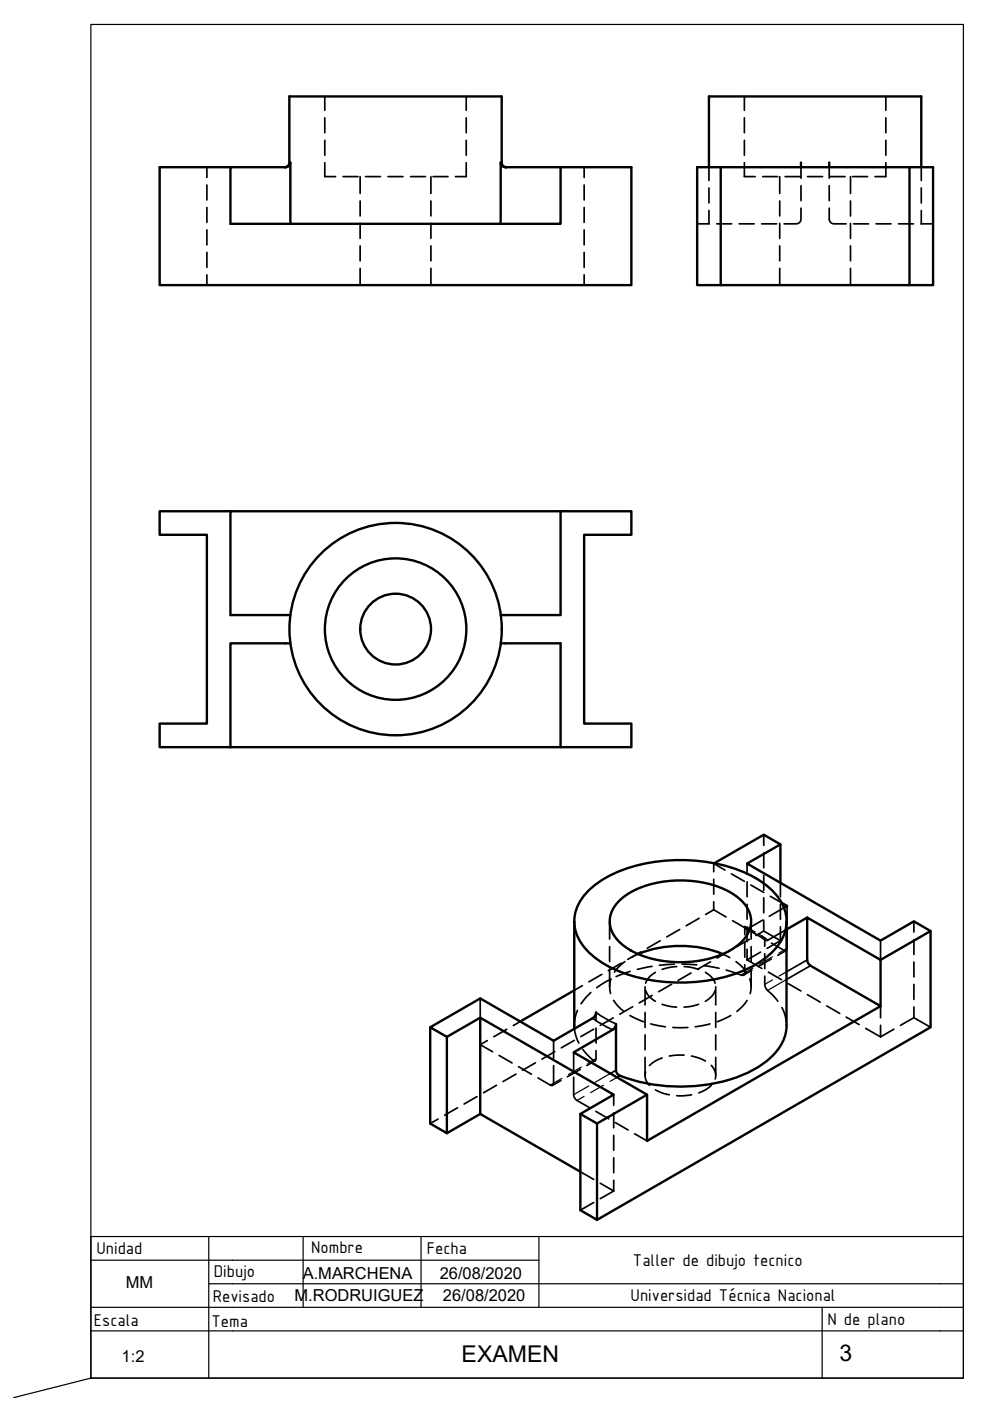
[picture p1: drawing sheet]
<svg xmlns="http://www.w3.org/2000/svg" width="210mm" height="297mm" viewBox="0 0 210 297" stroke-linecap="round" stroke-linejoin="round" font-family="sans-serif">
<!-- layer: MD_Visible -->
<g fill="none" stroke="#000" stroke-width=".51">
<path d="M48.9 35.5h-15v25h100v-25h-26.7a1.01 1.01 0 0 1-1-1v12.3l-.2 .7M61.3 34.5v-14.1h45.1v14.1a1.01 1.01 0 0 0 1 1M61.4 34.4a1.01 1.01 0 0 1-1 1.1M118.9 35.5v12h-70v-12h11.6a1.01 1.01 0 0 0 1.1-1v12.3l.1 .7M150.3 35.5v-15.1h45v15.1M152.8 35.5v25h40v-25M169.8 34.5v1M175.8 34.5v1M152.8 60.5h-5v-25h50v25h-5M48.9 108.4h-15v5h10v40h-10v5h15M118.9 108.4h-70v22h12.7M118.9 108.4v22h-12.7"/>
<path d="M118.9 108.4h15v5h-10v40h10v5h-15M61.6 136.4h-12.7v22M106.2 136.4h12.7v22h-70M165.5 179v8.2M121.8 195.3v22.8M124.5 189.1a24.3 24.3 0 0 1 14.1-6.3 34.8 34.8 0 0 1 21.6 3.4 12.6 12.6 0 0 1 6.4 7.4 9.1 9.1 0 0 1-3.7 9 29.3 29.3 0 0 1-18.6 5.7 31.2 31.2 0 0 1-17.4-4.7 10.1 10.1 0 0 1-5.1-8.8 9.1 9.1 0 0 1 2.7-5.7zM131.5 190.8a20.2 20.2 0 0 1 15.1-4 18 18 0 0 1 10.4 4 5.8 5.8 0 0 1 0 9.1 20.2 20.2 0 0 1-15 4 18 18 0 0 1-10.5-4 5.8 5.8 0 0 1 0-9.1zM151.4 183l10.5-6 3.6 2-7.1 4.1 28.3 16.3 7.1-4.1 3.5 2.1-10.6 6.1M165.7 191.4l1.2 .7-.7 .4M166.8 195.3v22.1a9.9 9.9 0 0 1-4.2 7.6 30.2 30.2 0 0 1-18.9 5.4 32.5 32.5 0 0 1-12.6-2.5l-.3-.5-.2-.5v-9.8a1.57 1.57 0 0 1-.7 1.2l-8.3 4.8 15.6 9v9.8l49.5-28.6-14.9-8.6M171.1 194.5l-4.3 2.6M197.3 197.4v20.4l-70.7 40.8"/>
<path d="M91.2 217.8v20.4l3.5 2.1M101.8 215.8v20.4l-7.1 4.1v-20.5M121.8 210l-11.5 6.6M126.4 214.7a1.49 1.49 0 0 1-.7 1.2l-8.3 4.8-15.6-9-10.6 6.1 3.5 2 7.1-4 28.3 16.3-7.1 4.1 3.6 2 10.6-6.1M135.3 202.3a24.2 24.2 0 0 1 17.9 0M171.1 203.5a1.57 1.57 0 0 0 .7 1.2M171.1 203.5v-9l15.6 9v9.8M101.8 236.2l21.2 12.2M123 236.2v20.4l3.6 2v-20.4"/>
<circle cx="83.9" cy="133.4" r="22.5"/>
<circle cx="83.9" cy="133.4" r="7.5"/>
<circle cx="83.9" cy="133.4" r="15"/>
</g>
<!-- layer: MD_Oculto -->
<g fill="none" stroke="#000" stroke-width=".36">
<path d="M43.9 35.5v2.1M43.9 39.2v3.2M68.9 34.5v2.9h2.2M68.9 20.4v3M68.9 25v3.2M68.9 29.7v3.2M72.7 37.4h3.2M76.4 37.4v3.6M77.5 37.4h3.2M82.3 37.4h3.2M87 37.4h3.2M91.4 37.4v3.6"/>
<path d="M91.8 37.4h3.2M98.9 34.5v2.9h-2.3M98.9 20.4v3M98.9 25v3.2M98.9 29.7v3.2M123.9 35.5v2.1M123.9 39.2v3.2M150.3 35.5v2.8M150.3 39.9v3.1M157.8 34.5v2.9h2.3M157.8 20.4v3M157.8 25v3.2"/>
<path d="M157.8 29.7v3.2M161.7 37.4h3.2M165.3 37.4v3.6M166.5 37.4h3.1M169.8 35.5v2.3M169.8 39.4v3.1M171.2 37.4h3.2M175.8 35.5v2.3M175.8 39.4v3.1M176 37.4h3.2M180.3 37.4v3.6M180.8 37.4h3.1"/>
<path d="M187.8 34.5v2.9h-2.3M187.8 20.4v3M187.8 25v3.2M187.8 29.7v3.2M195.3 35.5v2.8M195.3 39.9v3.1M43.9 44v3.2M43.9 48.7v3.2M43.9 53.5v3.2M43.9 58.3v2.2M76.4 42.6v3.2M76.4 47.4v3.1"/>
<path d="M76.4 52.1v3.2M76.4 56.9v3.6M91.4 42.6v3.2M91.4 47.4v3.1M91.4 52.1v3.2M91.4 56.9v3.6M123.9 44v3.2M123.9 48.7v3.2M123.9 53.5v3.2M123.9 58.3v2.2M147.8 47.5h2.6M150.3 44.6v2.9"/>
<path d="M152 47.5h3.1M156.7 47.5h3.2M161.5 47.5h3.2M165.3 42.6v3.2M165.3 47.4v3.1M165.3 52.1v3.2M165.3 56.9v3.6M169.8 44.1v2.3a1.01 1.01 0 0 1-1 1.1h-2.5M175.8 44.1v2.3a1.01 1.01 0 0 0 1 1.1h2.6M180.3 42.6v3.2M180.3 47.4v3.1M180.3 52.1v3.2"/>
<path d="M180.3 56.9v3.6M181 47.5h3.2M185.7 47.5h3.2M190.5 47.5h3.2M195.3 47.5h2.5M195.3 44.6v2.9M161.9 177v2.2M129.3 195.3v3.8M140 199.5l-2.8 1.5M144.1 197.1l-2.7 1.5M148.2 194.7l-2.7 1.6M151.3 192.9l2.7 1.5"/>
<path d="M151.3 192.9l-1.7 1M151.3 183.1l2.4 1.4M151.3 183.1v1.7M151.3 186.4v3.2M151.3 191.2v1.7M151.4 183l-.1 .1M155.1 185.3l2.7 1.6M155.3 195.2l2.8 1.6M157.9 199.8v3.1M158.1 196.9l2 1M158.4 183.1v2.3M158.4 187v3.1"/>
<path d="M158.4 191.7v3.2M158.4 196.5v3.2M158.9 199.2l-2.8 1.5M159.2 187.6l2.8 1.6M159.3 195.3v3.8M159.4 197.6l2.8 1.6M161.5 198.7l.8 .6M161.7 195.1l-3.1 1.8a.43 .43 0 0 1-.5 0 .43 .43 0 0 1-.2-.5v1.8M161.9 197.4l3.6 2M161.9 180.8v3.2M161.9 185.6v3.2M161.9 190.4v3.1"/>
<path d="M161.9 195.1v2.3M161.9 197.4l-1.6 1M163.3 190l2.4 1.4M165.5 199.4l-2.9 1.7M165.5 187.2v2.9M165.5 191.7v3.2M165.5 196.5v2.9M166.2 192.5l-3.1 1.8M166.8 197.1l-3.9 2.2a.43 .43 0 0 1-.5 .1 .43 .43 0 0 1-.3-.5v1.7M166.9 197.4v3.7a.43 .43 0 0 1-.2 .4 .43 .43 0 0 1-.5 0l-2.6-1.5M166.9 192.1v3.7M186.7 199.4v4.1"/>
<path d="M193.8 195.3v2.3M193.8 199.2v3.2M101.8 211.7v4.1M107.4 218.2l-2.7 1.6M110.3 216.6l-1.5 .8M121.8 218.1l.3 1.6 .6 1.4M122.4 214.2l-.5 1.6-.1 1.6M123.5 209l-1.7 1M125.3 210.4l-2.1 2.4M125.9 218.2l-2.8 1.6M126.4 214.7v1.7M126.4 218v3.1"/>
<path d="M127.6 206.6l-2.8 1.6M129.2 207.8l-2.7 1.6M129.3 200.7v3.2M129.3 205.5v3.7M129.5 207.5l-.2 1.4 .2 1.8M130 215.8l-2.7 1.6M130.1 212.1l.9 1.2 1.3 1.1M131.7 204.2l-2.7 1.6M132.5 203.9l-1.5 1.3-.7 .9M133.6 215.3l2.8 1.3M133.6 206l-3 1.1M134.1 213.4l-2.7 1.6"/>
<path d="M135.3 202.3l-1.5 .7M135.9 201.8l-2.8 1.6M136.8 209.2v3.9M136.8 214.7v3.1M136.8 219.4v3.2M136.9 210l.7 1.2 1.3 1.1M138 217.1l3.1 .6M138.2 204.9l-3.1 .6M138.3 211.1l-2.8 1.5M138.9 206.2l-1.3 1.1-.7 1.1M140.4 212.9l1.9 .5 1.2 .1M142.4 208.7l-2.8 1.6"/>
<path d="M142.7 217.8h3.1M143 204.4l-3.2 .3M143.5 204.9l-1.2 .1-1.9 .5M144.6 204.4l3.1 .2M145 204.9l1.2 .1 1.9 .5M146.5 206.3l-2.7 1.6M148.1 212.9l-1.9 .5-1.2 .1M149.3 204.7l3.1 .6M149.6 206.2l1.3 1.1 .7 1.2M150.5 217.1l-3.1 .6M150.7 203.9l-2.8 1.6M151.6 210l-.7 1.2-1.4 1.1"/>
<path d="M151.8 209.2v3.9M151.8 214.7v3.1M151.8 219.4v3.2M153.2 202.3l1.5 .7M154.8 201.5l-2.8 1.6M154.9 215.3l-2.9 1.3M156 203.9l1.6 1.3 .6 .9M157.9 204.5v1.7a.52 .52 0 0 1-.2 .6 .52 .52 0 0 1-.6-.1l-3.1-1M158.4 212.1l-.9 1.2-1.2 1.1M158.4 203.5l3.2 1.8M158.4 201.3v2.2M159 207.5l.2 1.4-.1 1.8"/>
<path d="M159.3 200.7v3.2M159.3 205.5v3.7M159.4 205.7l-1.7 1M161.3 201.9l-2.9 1.6M162.1 207v1.7l.3 .9 2.5 2.7M162.1 202.2v3.2M162.9 206.1l2.8 1.6M163.5 203.3l-2.7 1.6M165.8 213.6l.6 1.5 .3 1.5M166.7 201.5l-1.8 1M167.1 208.5l2.7 1.6M171.2 210.9l2.7 1.6"/>
<path d="M175.3 213.3l2.7 1.6M179.4 215.6l2.8 1.6M183.5 218l3.2 1.8M186.7 213.3v2.5M186.7 217.4v2.4M189.5 218.2l-2.8 1.6M193.8 213.5v2.3l-2.9 1.6M193.8 204v3.1M193.8 208.7v3.2M193.8 215.8l3.5 2M92.9 237.3l-1.7 .9M97 234.9l-2.7 1.6"/>
<path d="M101.1 232.5l-2.7 1.6M103.3 220.6l-1.5 .9 2.6 1.5M105.3 230.1l-2.8 1.6M105.8 223.8l2.8 1.6M109.4 227.7l-2.8 1.6M109.9 226.2l2.8 1.6M113.5 225.3l-2.7 1.6M117.4 226v3.6a.43 .43 0 0 1-.2 .5 .43 .43 0 0 1-.5 0l-2.6-1.6M117.4 220.7v3.7M117.6 223l-2.7 1.6M118.9 229.1l-1.7 1M121.6 228.4v3.7a1.63 1.63 0 0 0 .7 1.2l2.7 1.5"/>
<path d="M121.6 223.1v3.7M121.8 220.6l-2.8 1.6M123 226.7l-2.7 1.6M123.6 222.5l.7 .9a3.8 3.8 0 0 0 1.7 1.5l.3-.1 .1-.2v-1.9M126.2 224.9l-1.8 1M126.3 235.6l2.8 1.6M130.1 232.1v2.3M130.1 235.9v3.2M130.5 238l2.7 1.6M136.8 224.2v3.8M136.9 227.2a2.84 2.84 0 0 0 .8 2.9M139 231.1l1.2 .5 1.7 .5"/>
<path d="M140.4 224.3l-1.5 .7-1.2 .9M145 223.7l-3.1 .2M146.6 223.9l1.7 .5 1.3 .6M146.6 232.1l-1.9 .2h-1.2M150.8 225.9a2.84 2.84 0 0 1 .8 2.9M150.8 230.1l-1.2 1-1.4 .6M151.8 224.2v3.8M123 248.4l2.9 1.7M125.9 255l-2.9 1.6M127.3 250.9l2.8 1.6M130.1 240.7v3.2M130.1 245.5v3.1"/>
<path d="M130.1 250.2v2.3M130.1 252.5l-2.8 1.6M134.6 240.4l2.6 1.5"/>
</g>
<!-- layer: MD_Oculta fina -->
<g fill="none" stroke="#000" stroke-width=".25">
<path d="M157.9 196.4l1.5 .8M158.6 196.9l1.5 .7M160.8 198l1.3 .9M161.5 198.4l1.4 .9M159.6 205.3l-2.5 1.4M163.8 202.9l-2.8 1.5M163.8 207.8l-1.7 .9M166.8 207.7l-4.1 2.3M166.8 206l-1.7 1M166.9 201.1l-1.8 1M119.1 228.6l-2.4 1.5M123.2 226.3l-2.7 1.5"/>
<path d="M123.8 232.5l-1.5 .8M124.8 230.3l-3.2 1.8M126.4 224.5l-1.8 1M128 230.1l-2.8 1.6M129.4 227.6l-3.2 1.8M130.8 228.4l-1.5 .9"/>
</g>
<!-- layer: MD_Visible fina -->
<path d="M125.7 215.9l1.6 1.1 2.6 1.3M126.4 214.6l2.3 1.5 1.9 1M171.1 203.5l-4.3 2.5M171.8 204.7l-5 3M130.6 226.9l-1.2 .7M131.4 228.1l-.6 .3" fill="none" stroke="#000" stroke-width=".36"/>
<!-- layer: CajetinAtributos -->
<path d="M19.3 267.2h95M19.3 277.2h180M44.3 272.2h155M44.3 262.2v30M64.3 262.2v15M89.3 262.2v15M114.3 262.2v15M199.3 262.2h-180v30l-16.4 4.1M19.3 282.2h180" fill="none" stroke="#000" stroke-width=".25"/>
<!-- layer: Cotas -->
<path d="M19.3 5.2h185v287h-185z" fill="none" stroke="#000" stroke-width=".25"/>
<!-- layer: CajetinLine -->
<path d="M174.3 277.2v15M199.3 272.2h5v20h-185M199.3 262.2h5v10M199.3 277.2h5M199.3 282.2h5" fill="none" stroke="#000" stroke-width=".25"/>
<g font-size="4.9">
<text x="97.9" y="288.8">EXAMEN</text>
<text x="178" y="288.5">3</text>
</g>
<g font-size="3.9">
<text x="20.5" y="265.8">Unidad</text>
<text x="66" y="265.6">Nombre</text>
<text x="90.5" y="265.9">Fecha</text>
<text x="134.2" y="268.4">Taller de dibujo tecnico</text>
<text x="45.3" y="270.7">Dibujo</text>
<text x="133.7" y="275.9">Universidad Técnica Nacional</text>
<text x="19.9" y="281.1">Escala</text>
<text x="44.8" y="281.3">Tema</text>
<text x="45.1" y="276.1">Revisado</text>
<text x="175.4" y="280.9">N de plano</text>
</g>
<g font-size="3.5">
<text x="26.7" y="273.2">MM</text>
<text x="62.4" y="275.8">M.RODRUIGUEZ</text>
<text x="64.2" y="271.1">A.MARCHENA</text>
<text x="93.2" y="271.1">26/08/2020</text>
<text x="93.9" y="275.9">26/08/2020</text>
<text x="25.8" y="288.8">1:2</text>
</g>
</svg>
